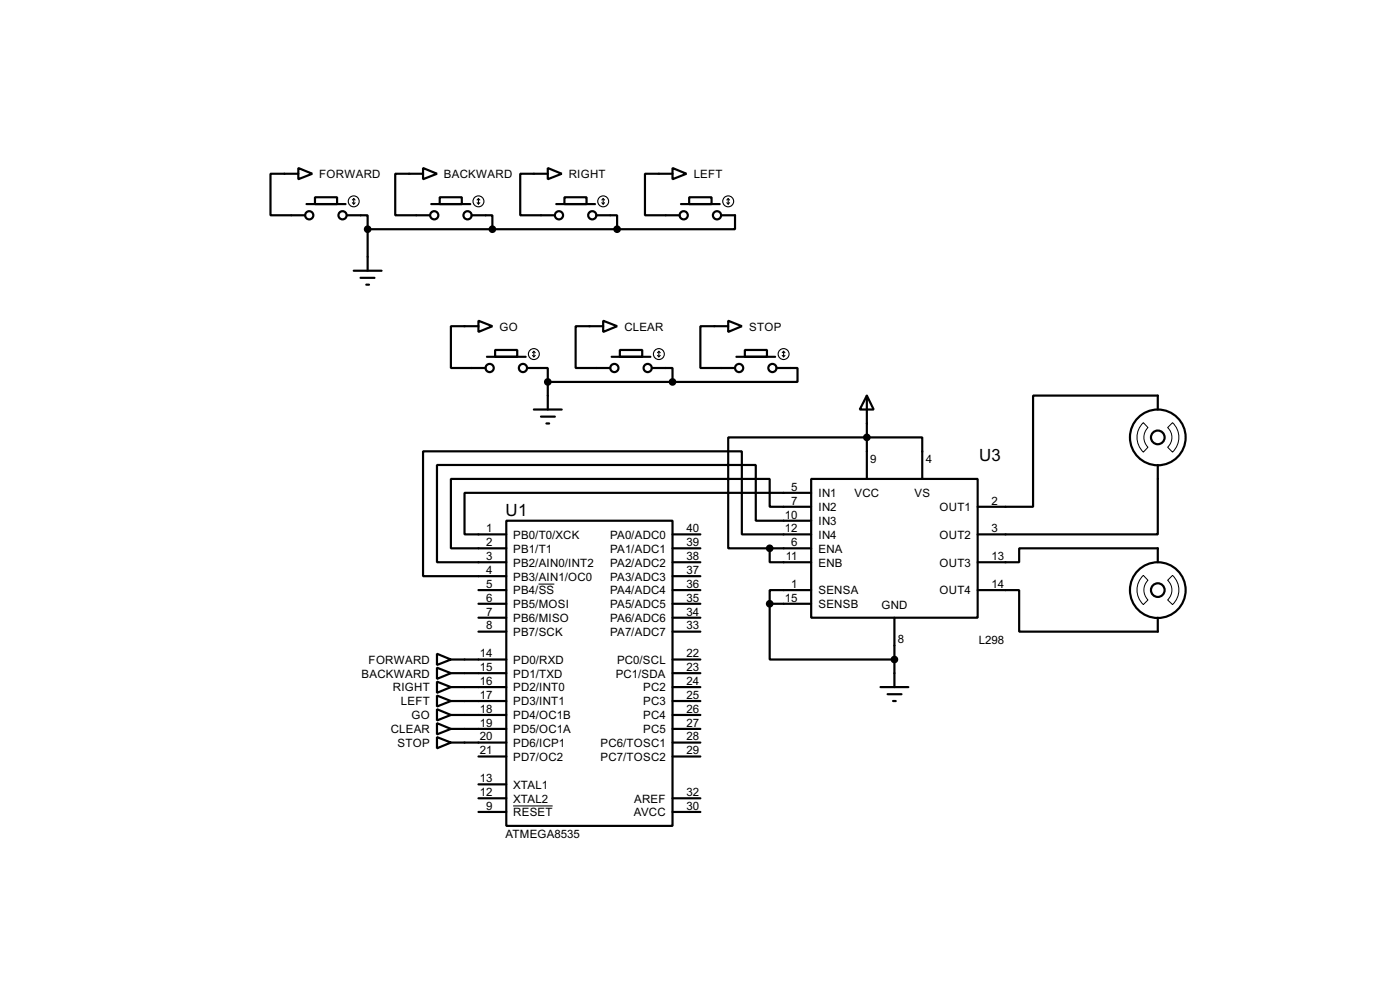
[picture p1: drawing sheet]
<svg xmlns="http://www.w3.org/2000/svg" width="256mm" height="180mm" viewBox="0 0 256 180" stroke-linecap="round" stroke-linejoin="round" font-family="sans-serif">
<g fill="none" stroke="#000" stroke-width=".4">
<path d="M54.7 30.8l2.5 1-2.5 1zM54.7 31.8h-5.1v7.6h6.3M56.2 37.4h7.1M57.7 36.1h4.1v1.3h-4.1zM63.6 39.4h3.8v2.6M77.5 30.8l2.6 1-2.6 1zM77.5 31.8h-5.1v7.6h6.4M79 37.4h7.2M80.6 36.1h4v1.3h-4zM86.4 39.4h3.8v2.6M100.4 30.8l2.5 1-2.5 1zM100.4 31.8h-5.1v7.6h6.4"/>
<path d="M101.9 37.4h7.1M103.4 36.1h4.1v1.3h-4.1zM109.3 39.4h3.8v2.6M123.2 30.8l2.6 1-2.6 1zM123.2 31.8h-5v7.6h6.3M124.8 37.4h7.1M126.3 36.1h4.1v1.3h-4.1zM132.1 39.4h2.6v2.6h-21.6M64.8 49.6h5.1M66.1 50.9h2.5M67.1 52.1h.5M67.4 42v7.6"/>
<path d="M67.4 42h45.7M87.7 58.7l2.5 1-2.5 1.1zM87.7 59.7h-5.1v7.7h6.4M110.5 58.7l2.6 1-2.6 1.1zM110.5 59.7h-5v7.7h6.3M133.4 58.7l2.5 1-2.5 1.1zM133.4 59.7h-5.1v7.7h6.4M89.2 65.3h7.1M90.7 64.1h4.1v1.2h-4.1zM96.6 67.4h3.8v2.5M97.8 75h5.1M99.1 76.3h2.6"/>
<path d="M100.1 77.5h.5M100.4 69.9v5.1M100.4 69.9h22.8M112.1 65.3h7.1M113.6 64.1h4.1v1.2h-4.1zM119.4 67.4h3.8v2.5M134.9 65.3h7.1M136.5 64.1h4v1.2h-4zM142.3 67.4h3.8v2.5h-22.9M158.8 72.4l1.3 2.6h-2.6zM158.8 72.4v15.3M212.1 75v-2.6h-22.8v20.4h-10.2"/>
<path d="M92.8 95.3h30.4v55.9h-30.4zM123.2 97.8h5.1M148.6 87.7h30.5v25.4h-30.5zM148.6 90.2h-63.5v7.6h7.7M148.6 92.8h-7.6v-5.1h-58.4v12.7h10.2M148.6 95.3h-10.1v-10.2h-58.4v17.8h12.7M148.6 97.8h-12.7v-15.2h-58.4v22.9h15.3M169 87.7v-7.6h-35.6v20.3h7.6M212.1 85.1v12.7h-33M80.1 119.7l2.5 1-2.5 1zM87.7 110.5h5.1M87.7 113.1h5.1"/>
<path d="M87.7 108h5.1M87.7 115.6h5.1M123.2 110.5h5.1M123.2 100.4h5.1M123.2 113.1h5.1M123.2 108h5.1M123.2 105.5h5.1M123.2 102.9h5.1M123.2 115.6h5.1M141 110.5v10.2h22.9M141 100.4v2.5h7.6M141 110.5h7.6"/>
<path d="M141 100.4h7.6M148.6 108h-7.6v2.5M163.9 113.1v12.7M179.1 102.9h7.6v-2.5h25.4v2.5M179.1 108h7.6v7.6h25.4v-2.5M80.1 122.2l2.5 1-2.5 1.1zM80.1 124.8l2.5 1-2.5 1zM80.1 127.3l2.5 1-2.5 1zM80.1 129.8l2.5 1.1-2.5 1zM80.1 132.4l2.5 1-2.5 1zM80.1 134.9l2.5 1-2.5 1.1zM82.6 120.7h10.2"/>
<path d="M82.6 123.2h10.2M82.6 125.8h10.2M82.6 128.3h10.2M82.6 130.9h10.2M82.6 133.4h10.2M82.6 135.9h10.2M87.7 138.5h5.1M123.2 120.7h5.1M123.2 123.2h5.1M123.2 125.8h5.1M123.2 128.3h5.1M123.2 130.9h5.1"/>
<path d="M123.2 133.4h5.1M123.2 135.9h5.1M123.2 138.5h5.1M161.3 125.8h5.1M162.6 127.1h2.6M163.6 128.3h.5M87.7 148.6h5.1M87.7 143.6h5.1M87.7 146.1h5.1M123.2 148.6h5.1M123.2 146.1h5.1"/>
<circle cx="56.6" cy="39.4" r=".75"/>
<circle cx="62.7" cy="39.4" r=".75"/>
<circle cx="79.5" cy="39.4" r=".75"/>
<circle cx="85.6" cy="39.4" r=".75"/>
<circle cx="102.4" cy="39.4" r=".75"/>
<circle cx="108.5" cy="39.4" r=".75"/>
<circle cx="125.2" cy="39.4" r=".75"/>
<circle cx="131.3" cy="39.4" r=".75"/>
<circle cx="89.7" cy="67.4" r=".75"/>
<circle cx="95.8" cy="67.4" r=".75"/>
<circle cx="112.5" cy="67.4" r=".75"/>
<circle cx="118.6" cy="67.4" r=".75"/>
<circle cx="135.4" cy="67.4" r=".75"/>
<circle cx="141.5" cy="67.4" r=".75"/>
<circle cx="212.1" cy="80.1" r="5.1"/>
<circle cx="212.1" cy="80.1" r="1.25"/>
<circle cx="212.1" cy="108" r="5.1"/>
<circle cx="212.1" cy="108" r="1.25"/>
</g>
<path d="M209.5 77.4l.8 .9a2.54 2.54 0 0 0 0 3.6l-.8 .9a3.7 3.7 0 0 1 0-5.4zM213.9 78.3l.9-.9a3.7 3.7 0 0 1 0 5.4l-.9-.9a2.45 2.45 0 0 0 0-3.6zM98.7 106.9h2.9M209.5 105.3l.8 .9a2.53 2.53 0 0 0 0 3.6l-.8 .9a3.7 3.7 0 0 1 0-5.4zM213.9 106.2l.9-.9a3.7 3.7 0 0 1 0 5.4l-.9-.9a2.46 2.46 0 0 0 0-3.6zM94 147.5h7.3" fill="none" stroke="#000" stroke-width=".18"/>
<g fill="none" stroke="#000" stroke-width=".2">
<path d="M64.6 37.1l.2 .3M64.8 36.4v1M64.8 36.4l-.2 .2M64.8 36.4l.3 .2M65.1 37.1l-.3 .3M87.4 37.1l.3 .3M87.7 36.4v1M87.7 36.4l-.3 .2M87.7 36.4l.2 .2M87.9 37.1l-.2 .3M110.3 37.1l.2 .3M110.5 36.4v1"/>
<path d="M110.5 36.4l-.2 .2M110.5 36.4l.3 .2M110.8 37.1l-.3 .3M133.2 37.1l.2 .3M133.4 36.4v1M133.4 36.4l-.2 .2M133.4 36.4l.3 .2M133.7 37.1l-.3 .3M97.6 65.1l.2 .2M97.8 64.3v1M97.8 64.3l-.2 .3M97.8 64.3l.3 .3"/>
<path d="M98.1 65.1l-.3 .2M120.5 65.1l.2 .2M120.7 64.3v1M120.7 64.3l-.2 .3M120.7 64.3l.3 .3M121 65.1l-.3 .2M143.3 65.1l.3 .2M143.6 64.3v1M143.6 64.3l-.3 .3M143.6 64.3l.2 .3M143.8 65.1l-.2 .2"/>
<circle cx="64.8" cy="36.9" r="1"/>
<circle cx="87.6" cy="36.9" r="1"/>
<circle cx="110.5" cy="36.9" r="1"/>
<circle cx="133.4" cy="36.9" r="1"/>
<circle cx="97.8" cy="64.8" r="1"/>
<circle cx="120.7" cy="64.8" r="1"/>
<circle cx="143.5" cy="64.8" r="1"/>
</g>
<g fill="#000" stroke="#000" stroke-width=".4">
<circle cx="67.3" cy="42" r=".5"/>
<circle cx="90.2" cy="42" r=".5"/>
<circle cx="113" cy="42" r=".5"/>
<circle cx="100.3" cy="69.9" r=".5"/>
<circle cx="123.2" cy="69.9" r=".5"/>
<circle cx="158.8" cy="80.1" r=".5"/>
<circle cx="141" cy="110.5" r=".5"/>
<circle cx="141" cy="100.4" r=".5"/>
<circle cx="163.8" cy="120.7" r=".5"/>
</g>
<g font-size="3.5">
<text x="179.4" y="84.3">U3</text>
<text x="92.6" y="94.5">U1</text>
</g>
<g font-size="2.4">
<text x="58.5" y="32.6">FORWARD</text>
<text x="81.3" y="32.6">BACKWARD</text>
<text x="104.2" y="32.6">RIGHT</text>
<text x="127.1" y="32.6">LEFT</text>
<text x="91.5" y="60.5">GO</text>
<text x="114.4" y="60.5">CLEAR</text>
<text x="137.2" y="60.5">STOP</text>
<text x="145" y="89.8">5</text>
<text x="159.4" y="84.7">9</text>
<text x="169.6" y="84.7">4</text>
<text x="143.8" y="94.9">10</text>
<text x="145" y="92.4">7</text>
<text x="149.9" y="91">IN1</text>
<text x="149.9" y="93.6">IN2</text>
<text x="156.5" y="91">VCC</text>
<text x="167.5" y="91">VS</text>
<text x="172.1" y="93.6">OUT1</text>
<text x="181.7" y="92.4">2</text>
<text x="89.1" y="100">2</text>
<text x="89.1" y="97.4">1</text>
<text x="94" y="101.2">PB1/T1</text>
<text x="94" y="98.6">PB0/T0/XCK</text>
<text x="111.8" y="101.2">PA1/ADC1</text>
<text x="111.8" y="98.6">PA0/ADC0</text>
<text x="125.8" y="100">39</text>
<text x="125.8" y="97.4">40</text>
<text x="143.8" y="97.4">12</text>
<text x="145" y="100">6</text>
<text x="149.9" y="101.2">ENA</text>
<text x="149.9" y="96.1">IN3</text>
<text x="149.9" y="98.6">IN4</text>
<text x="172.1" y="98.6">OUT2</text>
<text x="181.7" y="97.4">3</text>
<text x="89.1" y="107.6">5</text>
<text x="89.1" y="105.1">4</text>
<text x="89.1" y="102.5">3</text>
<text x="94" y="106.3">PB3/AIN1/OC0</text>
<text x="94" y="103.7">PB2/AIN0/INT2</text>
<text x="111.8" y="106.3">PA3/ADC3</text>
<text x="111.8" y="103.7">PA2/ADC2</text>
<text x="125.8" y="107.6">36</text>
<text x="125.8" y="105.1">37</text>
<text x="125.8" y="102.5">38</text>
<text x="144" y="102.5">11</text>
<text x="145" y="107.6">1</text>
<text x="149.9" y="103.7">ENB</text>
<text x="172.1" y="103.7">OUT3</text>
<text x="181.7" y="102.5">13</text>
<text x="181.7" y="107.6">14</text>
<text x="89.1" y="112.7">7</text>
<text x="89.1" y="110.1">6</text>
<text x="94" y="113.9">PB6/MISO</text>
<text x="94" y="111.3">PB5/MOSI</text>
<text x="94" y="108.8">PB4/SS</text>
<text x="111.8" y="113.9">PA6/ADC6</text>
<text x="111.8" y="111.3">PA5/ADC5</text>
<text x="111.8" y="108.8">PA4/ADC4</text>
<text x="125.8" y="112.7">34</text>
<text x="125.8" y="110.1">35</text>
<text x="143.8" y="110.1">15</text>
<text x="149.9" y="108.8">SENSA</text>
<text x="149.9" y="111.3">SENSB</text>
<text x="161.5" y="111.4">GND</text>
<text x="172.1" y="108.8">OUT4</text>
<text x="89.1" y="115.2">8</text>
<text x="94" y="116.4">PB7/SCK</text>
<text x="111.8" y="116.4">PA7/ADC7</text>
<text x="125.8" y="115.2">33</text>
<text x="164.5" y="117.6">8</text>
<text x="179.3" y="117.8">L298</text>
<text x="66.2" y="124">BACKWARD</text>
<text x="67.5" y="121.5">FORWARD</text>
<text x="87.9" y="125.4">16</text>
<text x="87.9" y="122.8">15</text>
<text x="87.9" y="120.3">14</text>
<text x="94" y="124">PD1/TXD</text>
<text x="94" y="121.5">PD0/RXD</text>
<text x="112.8" y="124">PC1/SDA</text>
<text x="113" y="121.5">PC0/SCL</text>
<text x="125.8" y="125.4">24</text>
<text x="125.8" y="122.8">23</text>
<text x="125.8" y="120.3">22</text>
<text x="72" y="126.6">RIGHT</text>
<text x="73.4" y="129.1">LEFT</text>
<text x="75.4" y="131.7">GO</text>
<text x="87.9" y="130.5">18</text>
<text x="87.9" y="127.9">17</text>
<text x="94" y="131.7">PD4/OC1B</text>
<text x="94" y="129.1">PD3/INT1</text>
<text x="94" y="126.6">PD2/INT0</text>
<text x="117.8" y="131.7">PC4</text>
<text x="117.8" y="129.1">PC3</text>
<text x="117.8" y="126.6">PC2</text>
<text x="125.8" y="130.5">26</text>
<text x="125.8" y="127.9">25</text>
<text x="71.6" y="134.2">CLEAR</text>
<text x="72.8" y="136.7">STOP</text>
<text x="87.9" y="135.5">20</text>
<text x="87.9" y="133">19</text>
<text x="94" y="136.7">PD6/ICP1</text>
<text x="94" y="134.2">PD5/OC1A</text>
<text x="110" y="136.7">PC6/TOSC1</text>
<text x="117.8" y="134.2">PC5</text>
<text x="125.8" y="135.5">28</text>
<text x="125.8" y="133">27</text>
<text x="87.9" y="138.1">21</text>
<text x="87.9" y="143.2">13</text>
<text x="94" y="139.3">PD7/OC2</text>
<text x="110" y="139.3">PC7/TOSC2</text>
<text x="125.8" y="138.1">29</text>
<text x="87.9" y="145.7">12</text>
<text x="89.1" y="148.2">9</text>
<text x="94" y="149.4">RESET</text>
<text x="94" y="144.4">XTAL1</text>
<text x="94" y="146.9">XTAL2</text>
<text x="116.1" y="149.4">AVCC</text>
<text x="116.2" y="146.9">AREF</text>
<text x="125.8" y="148.2">30</text>
<text x="125.8" y="145.7">32</text>
<text x="92.6" y="153.4">ATMEGA8535</text>
</g>
</svg>
